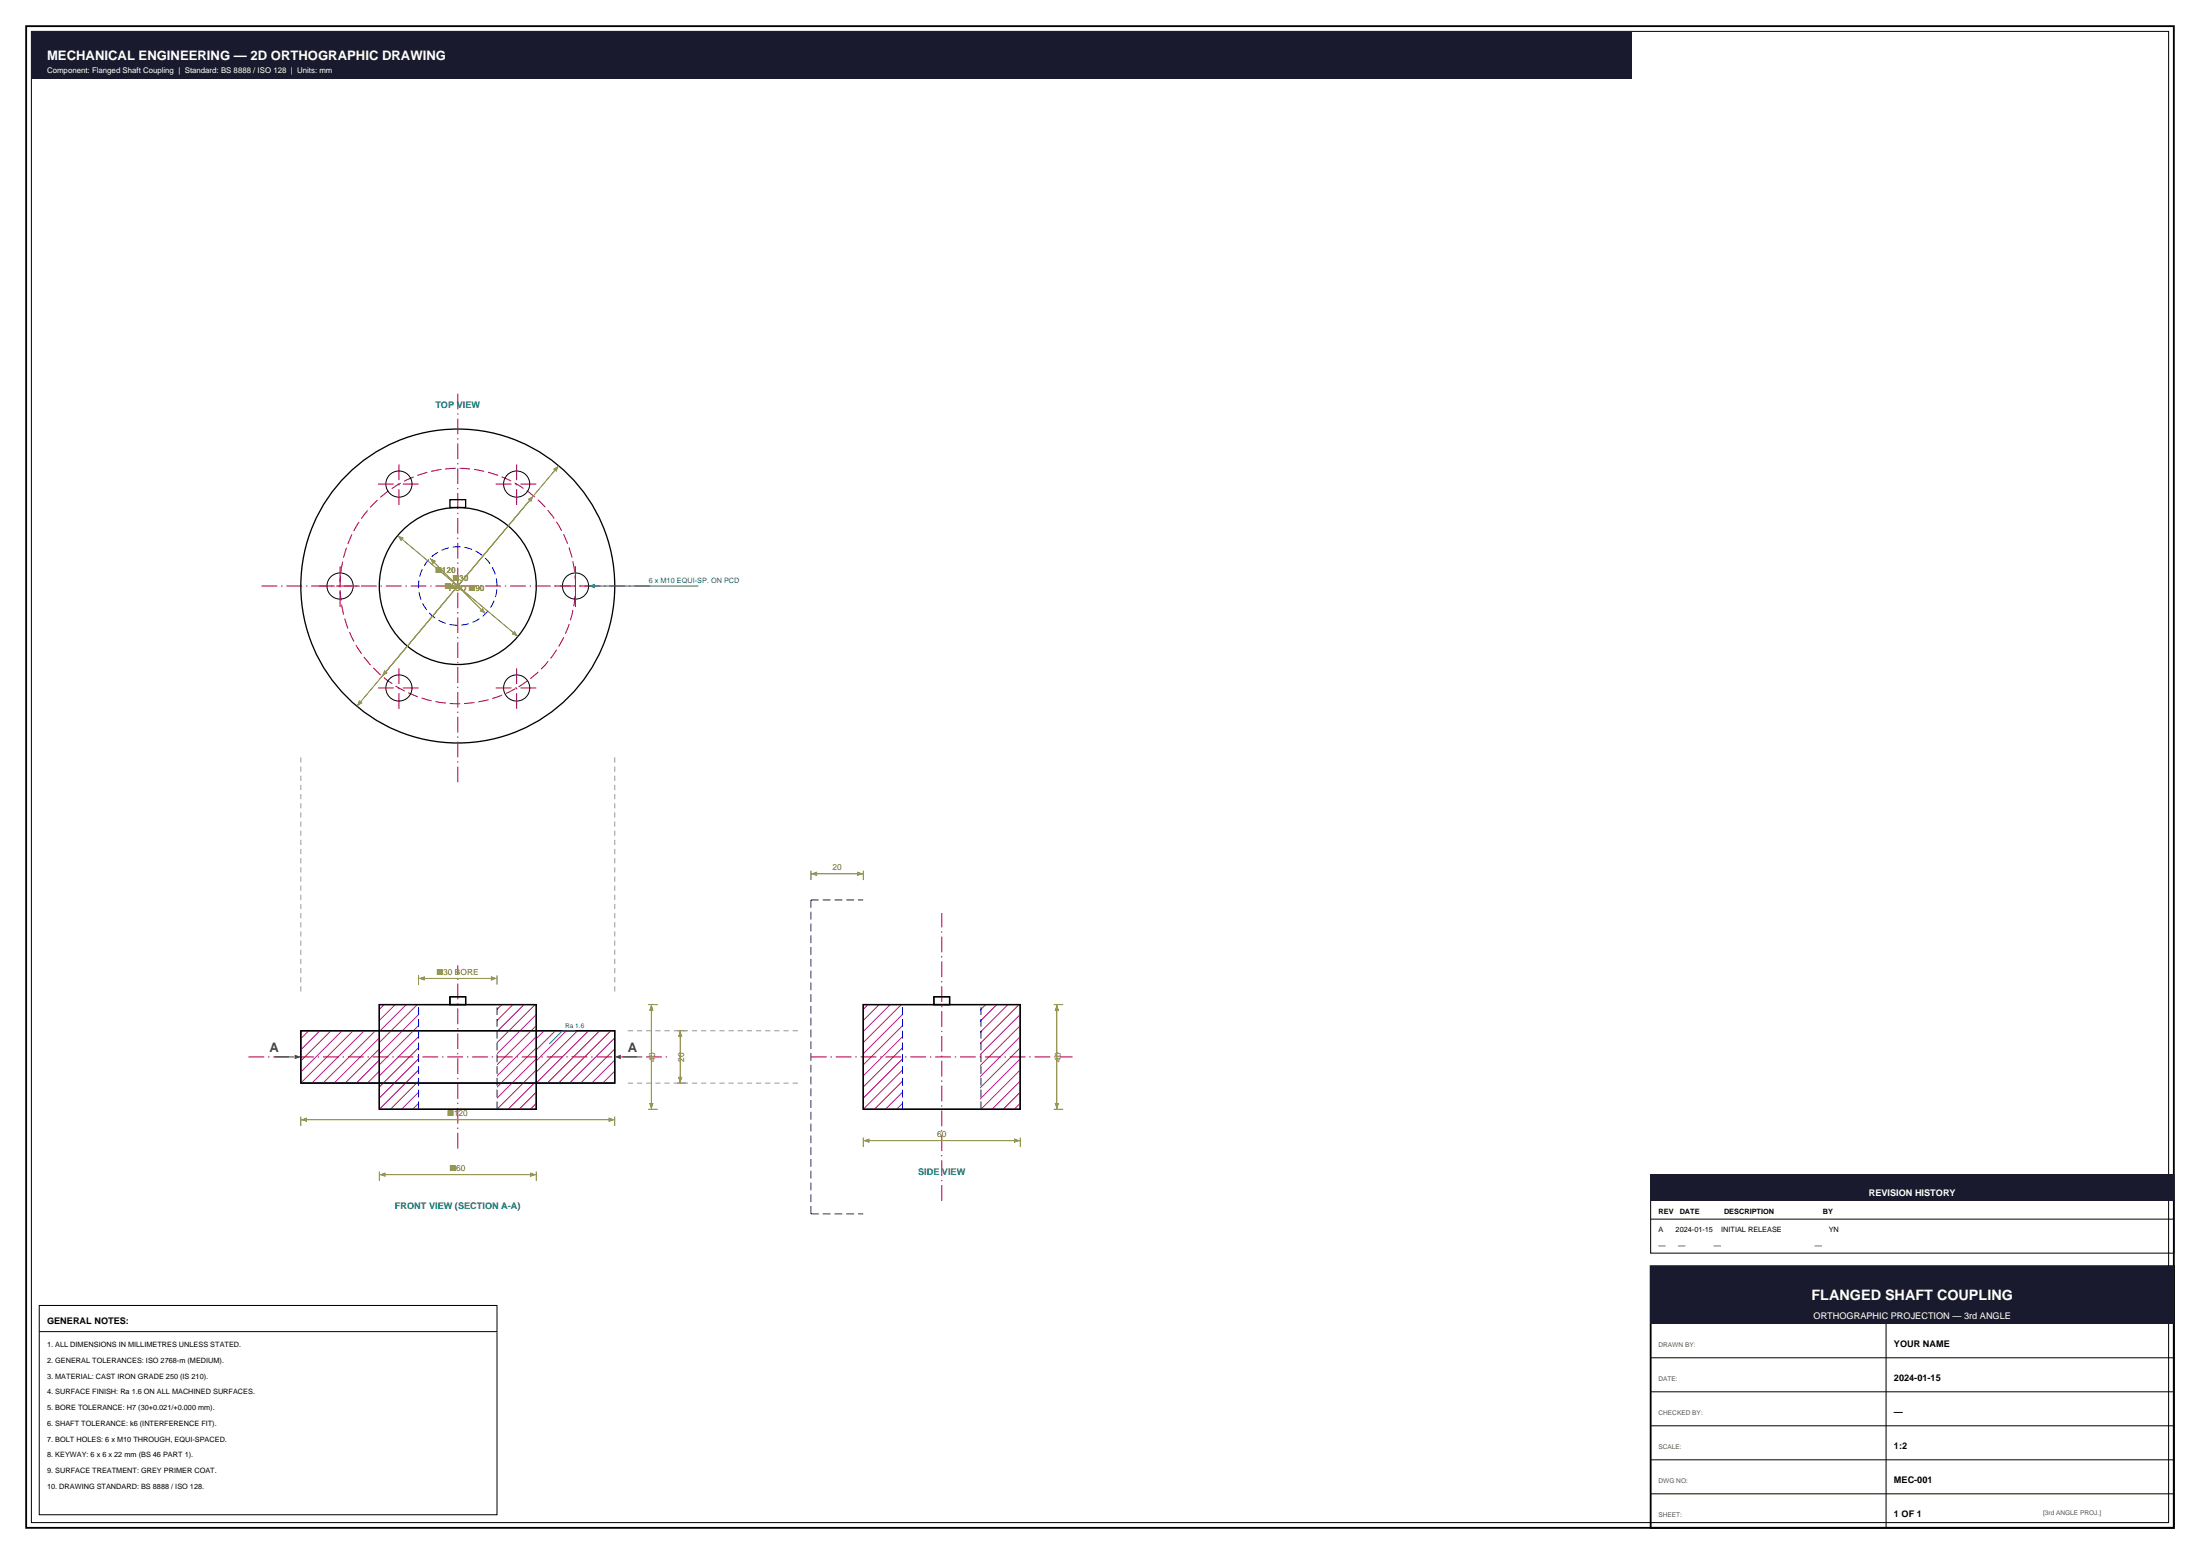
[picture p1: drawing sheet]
<svg xmlns="http://www.w3.org/2000/svg" width="841mm" height="594mm" viewBox="0 0 841 594" stroke-linecap="round" stroke-linejoin="round" font-family="sans-serif">
<path d="M10 10h821v574h-821z" fill="none" stroke="#000" stroke-width=".7" stroke-linecap="butt"/>
<path d="M12 12h817v570h-817z" fill="none" stroke="#000" stroke-width=".38"/>
<path d="M115 394h120v20h-120zM145 384h60v40h-60zM172 381h6v3h-6z" fill="none" stroke="#000" stroke-width=".5"/>
<g fill="none" stroke="#a0a" stroke-width=".38">
<path d="M118 394l-3 3.1M122.3 394l-7.3 7.3M126.5 394l-11.5 11.6M130.8 394l-15.8 15.8M135 394l-20 20M139.2 394l-20 20M143.5 394l-20 20M145.1 396.7l-17.4 17.3M146.8 384l-1.9 1.9M151.1 384l-6.2 6.1M155.3 384l-10.4 10.4M159.5 384l-14.6 14.6"/>
<path d="M160 387.7l-15.1 15.1M160 392l-15.1 15.1M160 396.2l-15.1 15.1M191.8 384l-1.8 1.9M196.1 384l-6.1 6.1M200.3 384l-10.3 10.4M204.5 384l-14.5 14.6M205.1 387.7l-15.1 15.1M205.1 392l-15.1 15.1M205.1 396.2l-15.1 15.1M208 394l-3 3.1M212.3 394l-7.3 7.3"/>
<path d="M216.5 394l-11.5 11.6M220.8 394l-15.8 15.8M225 394l-20 20M229.2 394l-20 20M233.5 394l-20 20M235.1 396.7l-17.4 17.3M145.1 400.9l-13.1 13.1M145.1 405.2l-8.9 8.8M145.1 409.4l-4.6 4.6M145.1 413.6l-.4 .4M160 400.5l-15.1 15.1M160 404.7l-15.1 15.1"/>
<path d="M160 409l-15 15M160 413.2l-10.8 10.8M160 417.4l-6.5 6.6M205.1 400.5l-15.1 15.1M205.1 404.7l-15.1 15.1M205.1 409l-15.1 15M205.1 413.2l-10.9 10.8M205.1 417.4l-6.6 6.6M235.1 400.9l-13.1 13.1M235.1 405.2l-8.9 8.8M235.1 409.4l-4.6 4.6M235.1 413.6l-.4 .4"/>
<path d="M160 421.7l-2.3 2.3M205.1 421.7l-2.4 2.3"/>
</g>
<path d="M160 424v-40M190 424v-40" fill="none" stroke="#00c" stroke-width=".38" stroke-dasharray="3 1.5" stroke-linecap="butt"/>
<path d="M95 404h160M175 439v-70" fill="none" stroke="#c00" stroke-width=".38" stroke-dasharray="6 1.5 .5 1.5" stroke-linecap="butt"/>
<path d="M105 404h7" fill="none" stroke="#444" stroke-width=".4"/>
<path d="M112.7 403.1l2.3 .9-2.3 .9z" fill="#444"/>
<path d="M238 404h7" fill="none" stroke="#444" stroke-width=".4"/>
<path d="M235 404l2.3-.9v1.8z" fill="#444"/>
<path d="M220 394h-5l-5 5" fill="none" stroke="#077" stroke-width=".38"/>
<path d="M115 428h120" fill="none" stroke="#880" stroke-width=".38"/>
<g fill="#880">
<path d="M115 428l2.3-.9v1.8z"/>
<path d="M232.7 427.1l2.3 .9-2.3 .9z"/>
</g>
<path d="M115 426.8v3.6M235 426.8v3.6M145 449h60" fill="none" stroke="#880" stroke-width=".38"/>
<g fill="#880">
<path d="M145 449l2.3-.9v1.8z"/>
<path d="M202.7 448.1l2.3 .9-2.3 .9z"/>
</g>
<path d="M160 374h30M145 447.8v3.6M205 447.8v3.6" fill="none" stroke="#880" stroke-width=".38"/>
<g fill="#880">
<path d="M160 374l2.3-.9v1.8z"/>
<path d="M187.7 373.1l2.3 .9-2.3 .9z"/>
</g>
<path d="M160 372.8v3.6M190 372.8v3.6M249 384v40" fill="none" stroke="#880" stroke-width=".38"/>
<g fill="#880">
<path d="M249 384l.9 2.3h-1.8z"/>
<path d="M248.1 421.7h1.8l-.9 2.3z"/>
</g>
<path d="M247.8 384h3.6M260 394v20M247.8 424h3.6" fill="none" stroke="#880" stroke-width=".38"/>
<g fill="#880">
<path d="M260 394l.9 2.3h-1.8z"/>
<path d="M259.1 411.7h1.8l-.9 2.3z"/>
</g>
<path d="M213.6 178l-77.2 92M258.8 394h3.6M258.8 414h3.6" fill="none" stroke="#880" stroke-width=".38"/>
<g fill="none" stroke="#000" stroke-width=".5">
<path d="M172 191h6v3h-6z"/>
<circle cx="175" cy="224" r="60"/>
<circle cx="175" cy="224" r="30"/>
</g>
<g fill="none" stroke="#c00" stroke-width=".38" stroke-dasharray="6 1.5 .5 1.5" stroke-linecap="butt">
<path d="M144.5 185h16M152.5 193v-16M189.5 185h16M197.5 193v-16M100 224h150M122 224h16M130 232v-16M212 224h16M220 232v-16M144.5 263h16M152.5 271v-16M189.5 263h16"/>
<path d="M197.5 271v-16M175 299v-150"/>
</g>
<path d="M220 224a45 45 0 0 0-66.6-39.4 45 45 0 0 0-2.6 77.3 45 45 0 0 0 69.1-34.8l.1-3.1" fill="none" stroke="#c00" stroke-width=".38" stroke-dasharray="4 1.5" stroke-linecap="butt"/>
<path d="M190 224a15 15 0 0 0-22.1-13.2 15 15 0 0 0-1.3 25.7 15 15 0 0 0 23.3-11l.1-1.5" fill="none" stroke="#00c" stroke-width=".38" stroke-dasharray="3 1.5" stroke-linecap="butt"/>
<g fill="none" stroke="#000" stroke-width=".38">
<circle cx="152.5" cy="185" r="5"/>
<circle cx="197.5" cy="185" r="5"/>
<circle cx="130" cy="224" r="5"/>
<circle cx="220" cy="224" r="5"/>
<circle cx="152.5" cy="263" r="5"/>
<circle cx="197.5" cy="263" r="5"/>
</g>
<g fill="#880">
<path d="M211.4 179.3l2.2-1.3-.9 2.4z"/>
<path d="M137.3 267.6l1.3 1.1-2.2 1.3z"/>
</g>
<path d="M152 204.7l46 38.6" fill="none" stroke="#880" stroke-width=".38"/>
<g fill="#880">
<path d="M152 204.7l2.4 .9-1.1 1.3z"/>
<path d="M196.7 241.1l1.3 2.2-2.4-.9z"/>
</g>
<path d="M203.9 189.5l-57.8 69" fill="none" stroke="#880" stroke-width=".38"/>
<g fill="#880">
<path d="M146.9 256.1l1.3 1.1-2.1 1.3z"/>
<path d="M201.8 190.8l2.1-1.3-.8 2.4z"/>
</g>
<path d="M164.4 213.4l21.2 21.2" fill="none" stroke="#880" stroke-width=".38"/>
<g fill="#880">
<path d="M184.6 232.3l1 2.3-2.3-1z"/>
<path d="M164.4 213.4l2.3 1.1-1.3 1.2z"/>
</g>
<path d="M225 224h22" fill="none" stroke="#077" stroke-width=".38"/>
<path d="M225 224l2.3-.9v1.8z" fill="#077"/>
<path d="M247 224h20" fill="none" stroke="#077" stroke-width=".38"/>
<path d="M330 384h60v40h-60zM357 381h6v3h-6z" fill="none" stroke="#000" stroke-width=".5"/>
<g fill="none" stroke="#a0a" stroke-width=".38">
<path d="M331.8 384l-1.8 1.9M336.1 384l-6.1 6.1M340.3 384l-10.3 10.4M344.5 384l-14.5 14.6M345.1 387.7l-15.1 15.1M345.1 392l-15.1 15.1M345.1 396.2l-15.1 15.1M376.8 384l-1.9 1.9M381.1 384l-6.2 6.1M385.3 384l-10.4 10.4M389.5 384l-14.6 14.6M390 387.7l-15.1 15.1"/>
<path d="M390 392l-15.1 15.1M390 396.2l-15.1 15.1M345.1 400.5l-15.1 15.1M345.1 404.7l-15.1 15.1M345.1 409l-15.1 15M345.1 413.2l-10.9 10.8M345.1 417.4l-6.6 6.6M390 400.5l-15.1 15.1M390 404.7l-15.1 15.1M390 409l-15 15M390 413.2l-10.8 10.8M390 417.4l-6.5 6.6"/>
<path d="M345.1 421.7l-2.4 2.3M390 421.7l-2.3 2.3"/>
</g>
<path d="M310 344h20M345 424v-40M375 424v-40M310 464h20M310 464v-120" fill="none" stroke="#00c" stroke-width=".38" stroke-dasharray="3 1.5" stroke-linecap="butt"/>
<path d="M310 404h100M360 459v-110" fill="none" stroke="#c00" stroke-width=".38" stroke-dasharray="6 1.5 .5 1.5" stroke-linecap="butt"/>
<path d="M404 384v40" fill="none" stroke="#880" stroke-width=".38"/>
<g fill="#880">
<path d="M404 384l.9 2.3h-1.8z"/>
<path d="M403.1 421.7h1.8l-.9 2.3z"/>
</g>
<path d="M402.8 384h3.6M330 436h60M402.8 424h3.6" fill="none" stroke="#880" stroke-width=".38"/>
<g fill="#880">
<path d="M330 436l2.3-.9v1.8z"/>
<path d="M387.7 435.1l2.3 .9-2.3 .9z"/>
</g>
<path d="M310 334h20M330 434.8v3.6M390 434.8v3.6" fill="none" stroke="#880" stroke-width=".38"/>
<g fill="#880">
<path d="M310 334l2.3-.9v1.8z"/>
<path d="M327.7 333.1l2.3 .9-2.3 .9z"/>
</g>
<path d="M310 332.8v3.6M330 332.8v3.6" fill="none" stroke="#880" stroke-width=".38"/>
<path d="M115 379v-90M235 379v-90M240 394h65M240 414h65" fill="none" stroke="#999" stroke-width=".38" stroke-dasharray="2 1.5" stroke-linecap="butt"/>
<path d="M15 499h175v80h-175zM15 509h175" fill="none" stroke="#000" stroke-width=".38"/>
<path d="M631 484h200v100h-200z" fill="none" stroke="#000" stroke-width=".7" stroke-linecap="butt"/>
<path d="M631 484h200v22h-200z" fill-rule="evenodd" fill="#1a1a2e"/>
<path d="M631 449h200v30h-200zM631 519h200M721 506v78M631 532h200M631 545h200M631 558h200M631 571h200" fill="none" stroke="#000" stroke-width=".38"/>
<path d="M631 449h200v10h-200z" fill-rule="evenodd" fill="#1a1a2e"/>
<path d="M631 466h200" fill="none" stroke="#000" stroke-width=".38"/>
<path d="M12 12h612v18h-612z" fill-rule="evenodd" fill="#1a1a2e"/>
<text font-size="5.5" fill="#fff" x="692.5" y="497">FLANGED SHAFT COUPLING</text>
<text font-size="5" fill="#fff" x="18" y="23">MECHANICAL ENGINEERING — 2D ORTHOGRAPHIC DRAWING</text>
<g font-size="5" fill="#444">
<text x="103" y="402">A</text>
<text x="240" y="402">A</text>
</g>
<g font-size="3.5" fill="#077">
<text x="166.4" y="156">TOP VIEW</text>
<text x="351" y="449">SIDE VIEW</text>
<text x="151" y="462">FRONT VIEW (SECTION A-A)</text>
</g>
<g font-size="3.5" fill="#fff">
<text x="714.4" y="457">REVISION HISTORY</text>
<text x="693.3" y="504">ORTHOGRAPHIC PROJECTION — 3rd ANGLE</text>
</g>
<g font-size="3.5">
<text x="18" y="506">GENERAL NOTES:</text>
<text x="724" y="515">YOUR NAME</text>
<text x="724" y="528">2024-01-15</text>
<text x="724" y="541">—</text>
<text x="724" y="554">1:2</text>
<text x="724" y="567">MEC-001</text>
<text x="724" y="580">1 OF 1</text>
</g>
<g font-size="3.2" fill="#880">
<text x="166.5" y="219.1">■120</text>
<text x="173.1" y="221.9">■</text>
<text x="175.5" y="221.9">30</text>
<text x="170.1" y="225.3">■PCD ■90</text>
<text x="172.5" y="225.3">60</text>
<text x="318.2" y="332.5">20</text>
<text x="167" y="372.5">■30 BORE</text>
<text x="250.5" y="405.8" transform="rotate(-90 250.5 405.8)">40</text>
<text x="261.5" y="405.8" transform="rotate(-90 261.5 405.8)">20</text>
<text x="405.5" y="405.8" transform="rotate(-90 405.5 405.8)">40</text>
<text x="171.1" y="426.5">■120</text>
<text x="358.2" y="434.5">60</text>
<text x="172" y="447.5">■60</text>
</g>
<text font-size="3" fill="#fff" x="18" y="28">Component: Flanged Shaft Coupling | Standard: BS 8888 / ISO 128 | Units: mm</text>
<text font-size="2.8" fill="#077" x="248" y="223">6 x M10 EQUI-SP. ON PCD</text>
<g font-size="2.8">
<text x="634" y="464">REV</text>
<text x="642.1" y="464">DATE</text>
<text x="659.1" y="464">DESCRIPTION</text>
<text x="696.9" y="464">BY</text>
<text x="634" y="471">A</text>
<text x="640.5" y="471">2024-01-15</text>
<text x="658" y="471">INITIAL RELEASE</text>
<text x="699.1" y="471">YN</text>
<text x="634" y="477">—</text>
<text x="641.5" y="477">—</text>
<text x="655.2" y="477">—</text>
<text x="693.8" y="477">—</text>
<text x="18" y="515">1. ALL DIMENSIONS IN MILLIMETRES UNLESS STATED.</text>
<text x="18" y="521">2. GENERAL TOLERANCES: ISO 2768-m (MEDIUM).</text>
<text x="18" y="527">3. MATERIAL: CAST IRON GRADE 250 (IS 210).</text>
<text x="18" y="533">4. SURFACE FINISH: Ra 1.6 ON ALL MACHINED SURFACES.</text>
<text x="18" y="539">5. BORE TOLERANCE: H7 (30+0.021/+0.000 mm).</text>
<text x="18" y="545">6. SHAFT TOLERANCE: k6 (INTERFERENCE FIT).</text>
<text x="18" y="551">7. BOLT HOLES: 6 x M10 THROUGH, EQUI-SPACED.</text>
<text x="18" y="557">8. KEYWAY: 6 x 6 x 22 mm (BS 46 PART 1).</text>
<text x="18" y="563">9. SURFACE TREATMENT: GREY PRIMER COAT.</text>
<text x="18" y="569">10. DRAWING STANDARD: BS 8888 / ISO 128.</text>
</g>
<text font-size="2.5" fill="#077" x="216" y="393">Ra 1.6</text>
<g font-size="2.5" fill="#555">
<text x="634" y="515">DRAWN BY:</text>
<text x="634" y="528">DATE:</text>
<text x="634" y="541">CHECKED BY:</text>
<text x="634" y="554">SCALE:</text>
<text x="634" y="567">DWG NO:</text>
<text x="634" y="580">SHEET:</text>
<text x="781" y="579">[3rd ANGLE PROJ.]</text>
</g>
</svg>
